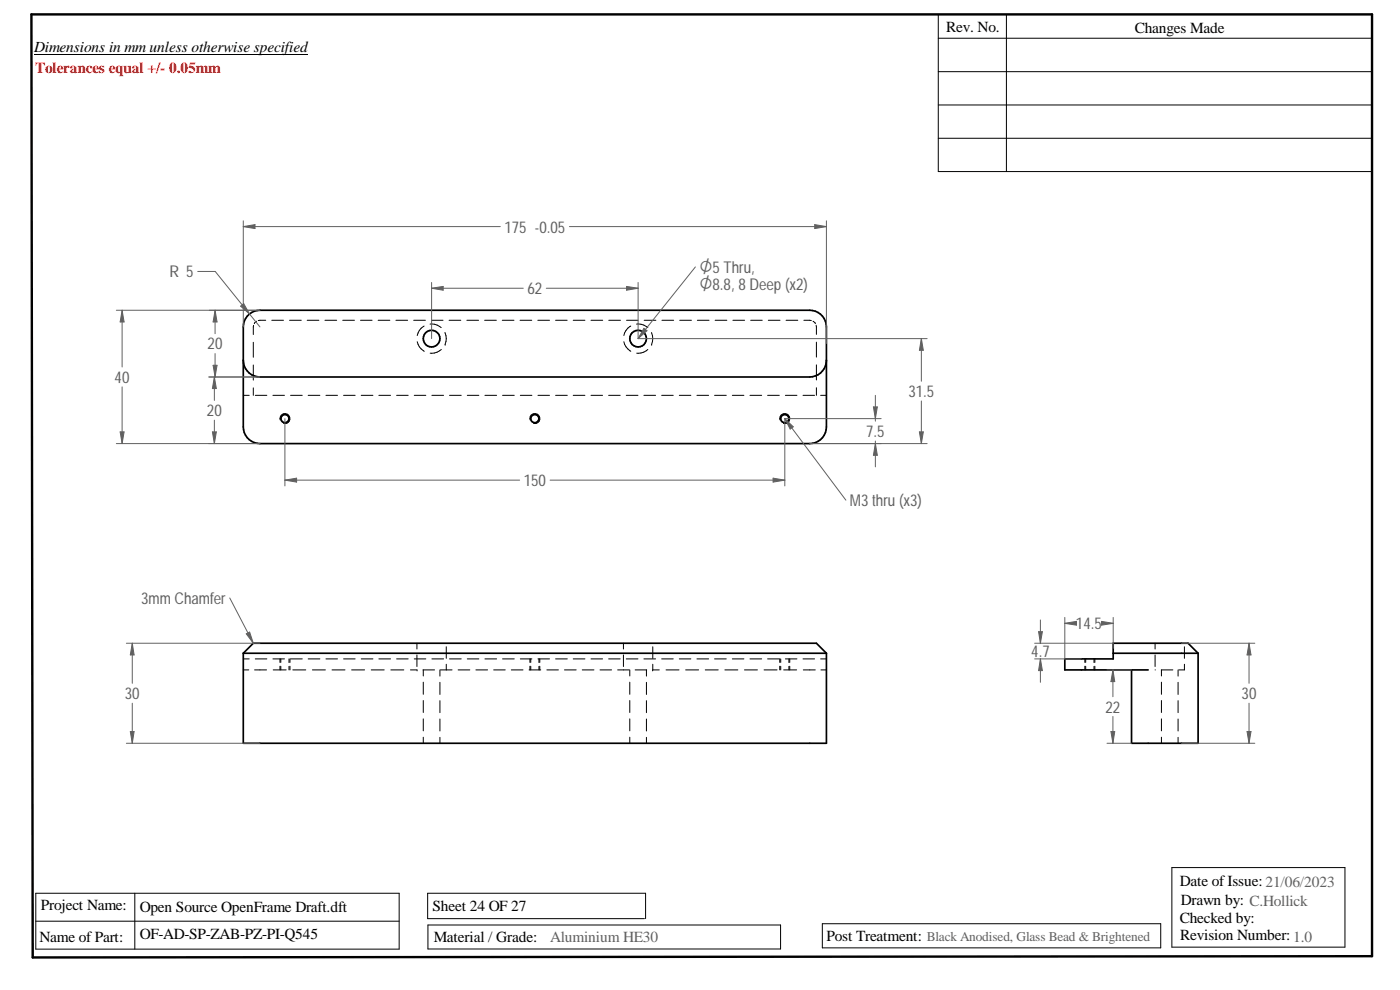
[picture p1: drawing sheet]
<svg xmlns="http://www.w3.org/2000/svg" width="420mm" height="297mm" viewBox="0 0 420 297" stroke-linecap="round" stroke-linejoin="round" font-family="sans-serif">
<path d="M9.4 4.3h402.4v282.6l-402 .4z" fill="none" stroke="#000" stroke-width=".72"/>
<g fill="none" stroke="#000" stroke-width=".3">
<path d="M10.2 16.4h82.2M281.6 11.5h130.2M281.6 4.3v47.2h130.2M302 4.3v47.2M281.6 21.5h130.2M281.6 31.5h130.2M281.6 41.5h130.2M76.1 97.6l-.1 2.8M77 96.4l-.7 .7M79.7 96.1l-2.2 .1M81.6 96.1h3.5M86.9 96.1h3.5"/>
<path d="M92.2 96.1h3.5M97.5 96.1h3.5M102.9 96.1h3.5M108.2 96.1h3.5M113.5 96.1h3.5M118.8 96.1h3.5M124.2 96.1h3.5M127.3 97.8a4 4 0 0 0-2.1 2.9M129.1 97.2a4.2 4.2 0 0 1 3.3 1.1M129.5 96.1h3.5M133.5 99.8a4 4 0 0 1 .1 3.5M134.8 96.1h3.5"/>
<path d="M140.1 96.1h3.5M145.4 96.1h3.6M150.7 96.1h3.6M156.1 96.1h3.5M161.4 96.1h3.5M166.7 96.1h3.5M172 96.1h3.5M177.4 96.1h3.5M182.7 96.1h3.5M188 96.1h3.5M189.3 97.8a4 4 0 0 0-2.1 2.9M191 97.2a4.3 4.3 0 0 1 3.4 1.1"/>
<path d="M193.3 96.1h3.5M195.5 99.8l.1 .1a4.4 4.4 0 0 1 0 3.4M198.7 96.1h3.5M204 96.1h3.5M209.3 96.1h3.5M214.6 96.1h3.5M220 96.1h3.5M225.3 96.1h3.5M230.6 96.1h3.5M235.9 96.1h3.5M241.2 96.1l2.3 .1M244 96.4l.7 .7"/>
<path d="M244.9 97.6l.1 2.7M73 118.6h1.8M76 102.7v4.5M76 109.5v4.5M76 116.4v2.2M76.6 118.6h3.5M81.9 118.6h3.5M87.2 118.6h3.5M92.5 118.6h3.5M97.8 118.6h3.5M103.1 118.6h3.5M108.4 118.6h3.5"/>
<path d="M113.7 118.6h3.5M119 118.6h3.5M124.3 118.6h3.5M125.2 102.5a4.2 4.2 0 0 0 2.1 2.9M129.6 118.6h3.5M132.4 104.9a4.3 4.3 0 0 1-3.3 1.1M133.6 103.3h.1M134.9 118.6h3.5M140.2 118.6h3.5M145.5 118.6h3.5M150.8 118.6h3.5M156.2 118.6h3.4"/>
<path d="M161.4 118.6h3.5M166.7 118.6h3.6M172 118.6h3.5M177.4 118.6h3.4M182.7 118.6h3.4M187.2 102.5a4.3 4.3 0 0 0 2.1 2.9M187.9 118.6h3.6M193.2 118.6h3.6M194.4 104.9a4.1 4.1 0 0 1-3.3 1.1M195.6 103.3h.1M198.6 118.6h3.4M203.9 118.6h3.4"/>
<path d="M209.2 118.6h3.5M214.4 118.6h3.6M219.8 118.6h3.5M225.1 118.6h3.5M230.4 118.6h3.5M235.7 118.6h3.5M241 118.6h3.5M245 102.7v4.4M245 109.5v4.5M245 116.3v2.3M246.3 118.6h1.7M84.1 126a1.49 1.49 0 0 1 1.3-1.9 1.49 1.49 0 0 1 1.6 1.6 1.49 1.49 0 0 1-1.9 1.3"/>
<path d="M159.1 126a1.49 1.49 0 0 1 1.3-1.9 1.49 1.49 0 0 1 1.6 1.6 1.49 1.49 0 0 1-1.9 1.3M234 126a1.51 1.51 0 0 1 1.4-1.9 1.51 1.51 0 0 1 1.6 1.6 1.51 1.51 0 0 1-1.9 1.3M73 197.7h1.8M76.6 197.7h3.5M81.9 197.7h3.5M84 197.7v1.1M84 199.9v1.1M84.3 197.7v1.1M84.3 199.9v1.1M86.7 197.7v1.1M86.7 199.9v1.1M87 197.7v1.1"/>
<path d="M87 199.9v1.1M87.2 197.7h3.5M92.5 197.7h3.5M97.8 197.7h3.5M103.1 197.7h3.5M108.4 197.7h3.5M113.7 197.7h3.5M119 197.7h3.5M124.3 197.7h3.5M125.1 193v1.7M125.1 196.5v3.5M129.6 197.7h3.5"/>
<path d="M133.9 194.1v3.4M133.9 199.3v1.7M134.9 197.7h3.5M140.2 197.7h3.5M145.5 197.7h3.5M150.8 197.7h3.5M156.2 197.7h3.4M159 197.7v1.1M159 199.9v1.1M159.3 197.7v1.1M159.3 199.9v1.1M161.4 197.7h3.5"/>
<path d="M161.7 197.7v1.1M161.7 199.9v1.1M162 197.7v1.1M162 199.9v1.1M166.7 197.7h3.6M172 197.7h3.5M177.4 197.7h3.4M182.7 197.7h3.4M187.1 193v1.7M187.1 196.5v3.5M187.9 197.7h3.6M193.2 197.7h3.6"/>
<path d="M195.9 194.1v3.4M195.9 199.3v1.7M198.6 197.7h3.4M203.9 197.7h3.4M209.2 197.7h3.5M214.4 197.7h3.6M219.8 197.7h3.5M225.1 197.7h3.5M230.4 197.7h3.5M234 197.7v1.1M234 199.9v1.1M234.3 197.7v1.1"/>
<path d="M234.3 199.9v1.1M235.7 197.7h3.5M236.8 197.7v1.1M236.8 199.9v1.1M237 197.7v1.1M237 199.9v1.1M241 197.7h3.5M246.3 197.7h1.7M325.6 197.7v1.1M325.6 199.9v1.1M325.8 197.7v1.1M325.8 199.9v1.1"/>
<path d="M328.3 197.7v1.1M328.3 199.9v1.1M328.6 197.7v1.1M328.6 199.9v1.1M346.7 193v1.7M346.7 196.5v3.5M355.5 199.3v1.7h-1.7M355.5 194.1v3.4M73 201h1.7M76.4 201h3.6M82 201h3.9M87.9 201h3.9"/>
<path d="M93.8 201h3.9M99.6 201h3.9M105.5 201h3.9M111.4 201h3.9M117.3 201h3.9M123.2 201h1.9M125.2 201h.1M126.9 201h3.5M127 201v1.8M127 204.7v3.6M127 210.2v3.6M127 215.7v3.6"/>
<path d="M132 201v1.9M132 204.7v3.7M132 210.2v3.6M132 215.7v3.6M132.2 201h3.5M137.5 201h3.5M142.8 201h3.5M148.2 201h3.4M153.4 201h3.6M158.8 201h3.5M164.1 201h3.5M169.4 201h3.5"/>
<path d="M174.7 201h3.6M180.1 201h3.4M185.4 201h3.4M189 201v1.8M189 204.7v3.6M189 210.2v3.6M189 215.7v3.6M190.6 201h3.5M194 201v1.9M194 204.7v3.7M194 210.2v3.6M194 215.7v3.6"/>
<path d="M195.9 201h.1M195.9 201h2M199.9 201h3.9M205.8 201h3.9M211.7 201h3.9M217.5 201h3.9M223.4 201h3.9M229.3 201h3.9M235.2 201h3.9M241.1 201h3.6M246.4 201h1.6M346.7 201h.1"/>
<path d="M348.5 201h3.5M348.6 201v1.8M348.6 204.7v3.6M348.6 210.2v3.6M348.6 215.7v3.6M353.6 201v1.9M353.6 204.7v3.7M353.6 210.2v3.6M353.6 215.7v3.6M411.8 213.6v36.4M127 221.2v1.8M132 221.2v1.8"/>
<path d="M189 221.2v1.8M194 221.2v1.8M348.6 221.2v1.8M353.6 221.2v1.8M9.8 271.3v16M10.7 276.4h109.1M10.7 268h109.1v16.8h-109.1zM40.5 268v16.8M128.4 277.5h105.9v7.2h-105.9zM193.4 275.6h-65.1v-7.6h65.4v7.6M246.8 277.2h101.5v7.2h-101.5zM351.7 260.3h51.9v23.9h-51.9z"/>
</g>
<g fill="none" stroke="#000" stroke-width=".51">
<path d="M74.8 94.3a4.9 4.9 0 0 1 3.2-1.2h165a5 5 0 0 1 5 5v30a5 5 0 0 1-5 5h-165a5 5 0 0 1-5-5v-30a5 5 0 0 1 1.8-3.8zM248 108.1a5.1 5.1 0 0 1-5 5h-165a5 5 0 0 1-5-5M73 196l3-3h169l3 3M73 196h175M73 196v27h175v-27M334.1 196h25.5M359.6 196v27h-20v-22M359.6 196l-3-3h-22.5v4.7h-14.5v3.3h25"/>
<circle cx="129.5" cy="101.6" r="2.5"/>
<circle cx="191.5" cy="101.6" r="2.49"/>
<circle cx="85.5" cy="125.6" r="1.22"/>
<circle cx="160.5" cy="125.6" r="1.23"/>
<circle cx="235.5" cy="125.6" r="1.23"/>
</g>
<path d="M34.9 93.1h43.1M36.6 93.1l.6 3.5h-1.1zM34.9 133.1h43.1" fill="none" stroke="#606060" stroke-width=".3"/>
<path d="M36.6 93.1l.6 3.5h-1.1z" fill="#606060"/>
<path d="M36.1 129.6h1.1l-.6 3.5z" fill="none" stroke="#606060" stroke-width=".3"/>
<path d="M36.1 129.6h1.1l-.6 3.5z" fill="#606060"/>
<path d="M36.6 93.1v17M59.3 81.4h5.3l13.4 16.7M72.2 91.9l.9-.8 1.8 3.1zM36.6 116.1v17" fill="none" stroke="#606060" stroke-width=".3"/>
<path d="M72.2 91.9l.9-.8 1.8 3.1z" fill="#606060"/>
<path d="M73 68l3.5-.6v1.2zM73 66.3v31.8M248 66.3v36.8" fill="none" stroke="#606060" stroke-width=".3"/>
<path d="M73 68l3.5-.6v1.2z" fill="#606060"/>
<path d="M244.5 67.4l3.5 .6-3.5 .6z" fill="none" stroke="#606060" stroke-width=".3"/>
<path d="M244.5 67.4l3.5 .6-3.5 .6z" fill="#606060"/>
<path d="M73 68h77.1M170.9 68h77.1M129.5 86.5l3.5-.6v1.2zM129.5 84.8v16.8M191.5 84.8v16.8" fill="none" stroke="#606060" stroke-width=".3"/>
<path d="M129.5 86.5l3.5-.6v1.2z" fill="#606060"/>
<path d="M188 85.9l3.5 .6-3.5 .6z" fill="none" stroke="#606060" stroke-width=".3"/>
<path d="M188 85.9l3.5 .6-3.5 .6z" fill="#606060"/>
<path d="M129.5 86.5h27.5M163.9 86.5h27.6M85.5 125.6v20.2M235.5 125.6v20.2M85.5 144.1l3.5-.6v1.2z" fill="none" stroke="#606060" stroke-width=".3"/>
<path d="M85.5 144.1l3.5-.6v1.2z" fill="#606060"/>
<path d="M232 143.5l3.5 .6-3.5 .6z" fill="none" stroke="#606060" stroke-width=".3"/>
<path d="M232 143.5l3.5 .6-3.5 .6z" fill="#606060"/>
<path d="M235.5 125.6h28.9M243 133.1h21.4M262.1 122.1h1.2l-.6 3.5zM85.5 144.1h70.4M165.1 144.1h70.4" fill="none" stroke="#606060" stroke-width=".3"/>
<path d="M262.1 122.1h1.2l-.6 3.5z" fill="#606060"/>
<path d="M262.7 133.1l.6 3.5h-1.2z" fill="none" stroke="#606060" stroke-width=".3"/>
<path d="M262.7 133.1l.6 3.5h-1.2z" fill="#606060"/>
<path d="M191.5 101.6h86.7M262.7 118.6v7.8M276.5 101.6l.6 3.5h-1.2zM243 133.1h35.2M262.7 132.3v7.8" fill="none" stroke="#606060" stroke-width=".3"/>
<path d="M276.5 101.6l.6 3.5h-1.2z" fill="#606060"/>
<path d="M275.9 129.6h1.2l-.6 3.5z" fill="none" stroke="#606060" stroke-width=".3"/>
<path d="M275.9 129.6h1.2l-.6 3.5z" fill="#606060"/>
<path d="M208.7 80.1l-17.2 21.5M276.5 101.6v12.8M276.5 120.3v12.8" fill="none" stroke="#606060" stroke-width=".3"/>
<path d="M193.2 98.5l1 .7-2.7 2.4z" fill="#606060"/>
<path d="M193.2 98.5l1 .7-2.7 2.4zM235.5 125.6l18.4 24.5" fill="none" stroke="#606060" stroke-width=".3"/>
<path d="M235.5 125.6l2.6 2.5-1 .6z" fill="#606060"/>
<path d="M235.5 125.6l2.6 2.5-1 .6zM37.9 193h40.1M39.7 193l.5 3.5h-1.1zM37.9 223h40.1" fill="none" stroke="#606060" stroke-width=".3"/>
<path d="M39.7 193l.5 3.5h-1.1z" fill="#606060"/>
<path d="M39.1 219.5h1.1l-.5 3.5z" fill="none" stroke="#606060" stroke-width=".3"/>
<path d="M39.1 219.5h1.1l-.5 3.5z" fill="#606060"/>
<path d="M68.9 179.4l7.1 13.6M39.7 193v12M39.7 211v12" fill="none" stroke="#606060" stroke-width=".3"/>
<path d="M73.9 190.2l1-.5 1.1 3.3z" fill="#606060"/>
<path d="M73.9 190.2l1-.5 1.1 3.3zM354.6 193h22M374.9 193l.5 3.5h-1.1zM354.6 223h22" fill="none" stroke="#606060" stroke-width=".3"/>
<path d="M374.9 193l.5 3.5h-1.1z" fill="#606060"/>
<path d="M374.3 219.5h1.1l-.5 3.5z" fill="none" stroke="#606060" stroke-width=".3"/>
<path d="M374.3 219.5h1.1l-.5 3.5z" fill="#606060"/>
<path d="M374.9 193v12M332.2 201h7.4M333.4 219.5h1.1l-.5 3.5zM374.9 211v12M332.2 223h7.4" fill="none" stroke="#606060" stroke-width=".3"/>
<path d="M333.4 219.5h1.1l-.5 3.5z" fill="#606060"/>
<path d="M334 201l.5 3.5h-1.1z" fill="none" stroke="#606060" stroke-width=".3"/>
<path d="M334 201l.5 3.5h-1.1z" fill="#606060"/>
<path d="M62.8 93.1h15.2M62.8 113.1h15.2M64 109.6h1.1l-.6 3.5zM334 201v8M334 215v8" fill="none" stroke="#606060" stroke-width=".3"/>
<path d="M64 109.6h1.1l-.6 3.5z" fill="#606060"/>
<path d="M64.5 93.1l.6 3.5h-1.1z" fill="none" stroke="#606060" stroke-width=".3"/>
<path d="M64.5 93.1l.6 3.5h-1.1z" fill="#606060"/>
<path d="M64.5 93.1v7M62.6 113.1h15.4M64.3 113.1l.6 3.5h-1.2zM64.5 106.1v7M62.6 133.1h15.4" fill="none" stroke="#606060" stroke-width=".3"/>
<path d="M64.3 113.1l.6 3.5h-1.2z" fill="#606060"/>
<path d="M63.7 129.6h1.2l-.6 3.5z" fill="none" stroke="#606060" stroke-width=".3"/>
<path d="M63.7 129.6h1.2l-.6 3.5z" fill="#606060"/>
<path d="M64.3 113.1v7M64.3 126.1v7M310.5 197.7h14.1M310.5 193h23.6M311.7 189.5h1.1l-.6 3.5z" fill="none" stroke="#606060" stroke-width=".3"/>
<path d="M311.7 189.5h1.1l-.6 3.5z" fill="#606060"/>
<path d="M312.2 197.7l.6 3.5h-1.1z" fill="none" stroke="#606060" stroke-width=".3"/>
<path d="M312.2 197.7l.6 3.5h-1.1z" fill="#606060"/>
<path d="M312.2 186v7M312.2 197.7v7M319.6 187l3.5-.6v1.2zM319.6 185.3v12.4M334.1 185.3v9.2" fill="none" stroke="#606060" stroke-width=".3"/>
<path d="M319.6 187l3.5-.6v1.2z" fill="#606060"/>
<path d="M330.6 186.4l3.5 .6-3.5 .6z" fill="none" stroke="#606060" stroke-width=".3"/>
<path d="M330.6 186.4l3.5 .6-3.5 .6z" fill="#606060"/>
<path d="M319.6 187h2.1M332 187h2.1" fill="none" stroke="#606060" stroke-width=".3"/>
<g font-size="5.4" fill="#606060">
<text x="209.9" y="81.8">O5 Thru,</text>
<text x="209.9" y="87.1">O8.8, 8 Deep (x2)</text>
</g>
<g font-size="4.9" fill="#606060">
<text x="151.4" y="69.8">175 -0.05</text>
<text x="50.9" y="83.2">R 5</text>
<text x="158.3" y="88.3">62</text>
<text x="62.3" y="104.9">20</text>
<text x="34.4" y="114.9">40</text>
<text x="272.6" y="119.1">31.5</text>
<text x="62.1" y="124.8">20</text>
<text x="259.9" y="131.1">7.5</text>
<text x="157.2" y="145.8">150</text>
<text x="255.1" y="151.8">M3 thru (x3)</text>
<text x="42.4" y="181.1">3mm Chamfer</text>
<text x="322.9" y="188.8">14.5</text>
<text x="309.5" y="197.1">4.7</text>
<text x="37.5" y="209.8">30</text>
<text x="372.6" y="209.8">30</text>
<text x="331.8" y="213.8">22</text>
</g>
<g font-size="4.6">
<text x="284" y="9.6">Rev. No.</text>
<text x="340.6" y="9.9">Changes Made</text>
<text x="10.2" y="15.7">Dimensions in mm unless otherwise specified</text>
<text x="354.1" y="265.7">Date of Issue:21/06/2023</text>
<text x="12.3" y="273.1">Project Name:</text>
<text x="41.9" y="273.7">Open Source OpenFrame Draft.dft</text>
<text x="129.8" y="273.4">Sheet 24 OF 27</text>
<text x="354.4" y="271.4">Drawn by: C.Hollick</text>
<text x="41.9" y="281.9">OF-AD-SP-ZAB-PZ-PI-Q545</text>
<text x="354.1" y="276.9">Checked by:</text>
<text x="11.9" y="282.7">Name of Part:</text>
<text x="130.2" y="282.6">Material / Grade:</text>
<text x="248" y="282.2">Post Treatment:</text>
<text x="354.2" y="282.2">Revision Number:1.0</text>
</g>
<text font-size="4.6" fill="#f00" x="10.5" y="21.9">Tolerances equal +/- 0.05mm</text>
<text font-size="4.6" fill="#606060" x="165.1" y="282.6">Aluminium HE30</text>
<text font-size="4" fill="#606060" x="278.2" y="282.3">Black Anodised, Glass Bead &amp; Brightened</text>
</svg>
